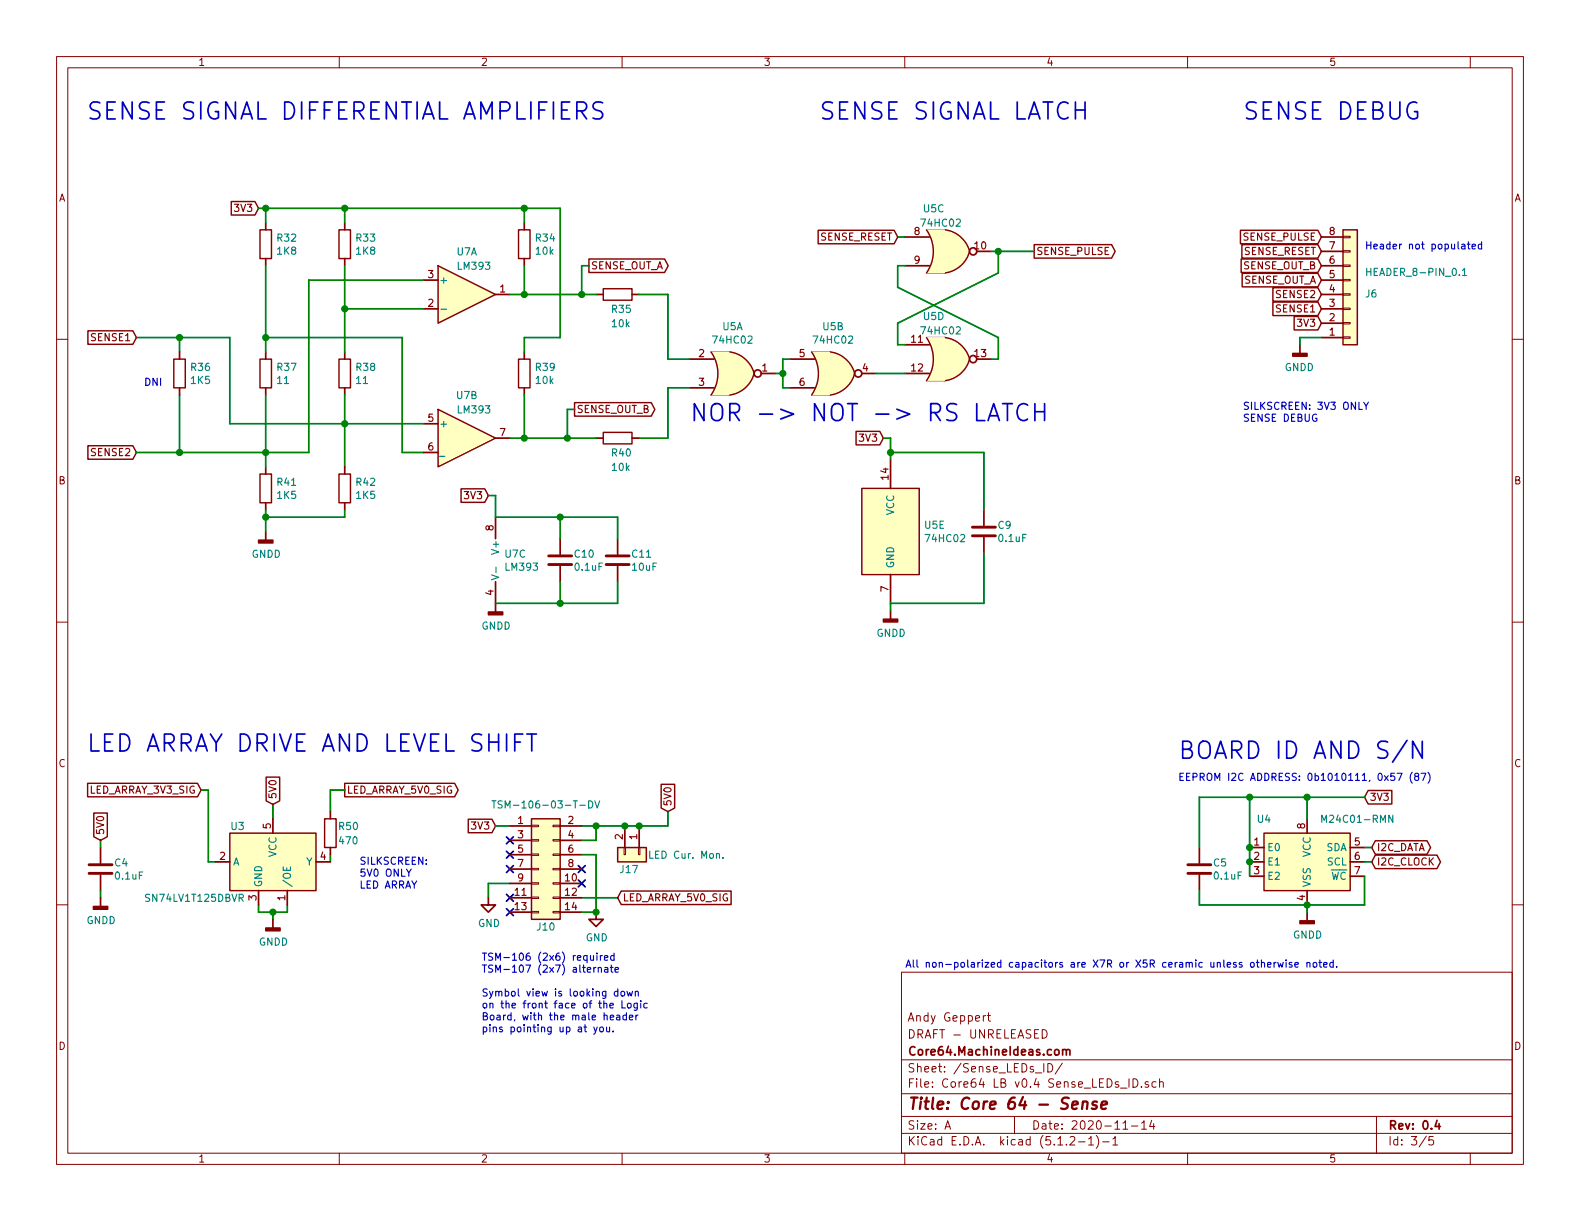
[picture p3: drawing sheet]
EESchema Schematic File Version 4
LIBS:Core64 LB v0.4-cache
EELAYER 29 0
EELAYER END
$Descr A 11000 8500
encoding utf-8
Sheet 3 5
Title "Core 64 - Sense"
Date "2020-11-14"
Rev "0.4"
Comp "Core64.MachineIdeas.com"
Comment1 "DRAFT - UNRELEASED"
Comment2 "Andy Geppert"
Comment3 ""
Comment4 ""
$EndDescr
Text Notes 600  850  0    118  ~ 0
SENSE SIGNAL DIFFERENTIAL AMPLIFIERS
$Comp
L Comparator:LM393 U?
U 1 1
P 3250 2050
AR Path="/5D3DC9EC" Ref="U?"  Part="1" 
AR Path="/5D2551FF/5D3DC9EC" Ref="U3"  Part="1" 
AR Path="/5E755787/5D3DC9EC" Ref="U?"  Part="1" 
AR Path="/5E75D6AB/5D3DC9EC" Ref="U7"  Part="1" 
F 0 "U7" H 3250 2350 50  0000 C CNN
F 1 "LM393" H 3300 2250 50  0000 C CNN
F 2 "Digikey:SOIC-8_W3.9mm" H 3250 2050 50  0001 C CNN
F 3 "http://www.ti.com/lit/ds/symlink/lm393-n.pdf" H 3250 2050 50  0001 C CNN
	1    3250 2050
	1    0    0    -1  
$EndComp
Text GLabel 950  2350 0    50   Input ~ 0
SENSE1
Text GLabel 950  3150 0    50   Input ~ 0
SENSE2
$Comp
L Device:R R32
U 1 1
P 1850 1700
F 0 "R32" H 1920 1746 50  0000 L CNN
F 1 "1K8" H 1920 1655 50  0000 L CNN
F 2 "Resistor_SMD:R_0805_2012Metric" V 1780 1700 50  0001 C CNN
F 3 "~" H 1850 1700 50  0001 C CNN
	1    1850 1700
	1    0    0    -1  
$EndComp
$Comp
L Device:R R33
U 1 1
P 2400 1700
F 0 "R33" H 2470 1746 50  0000 L CNN
F 1 "1K8" H 2470 1655 50  0000 L CNN
F 2 "Resistor_SMD:R_0805_2012Metric" V 2330 1700 50  0001 C CNN
F 3 "~" H 2400 1700 50  0001 C CNN
	1    2400 1700
	1    0    0    -1  
$EndComp
$Comp
L Device:R R37
U 1 1
P 1850 2600
F 0 "R37" H 1920 2646 50  0000 L CNN
F 1 "11" H 1920 2555 50  0000 L CNN
F 2 "Resistor_SMD:R_0805_2012Metric" V 1780 2600 50  0001 C CNN
F 3 "~" H 1850 2600 50  0001 C CNN
	1    1850 2600
	1    0    0    -1  
$EndComp
$Comp
L Device:R R38
U 1 1
P 2400 2600
F 0 "R38" H 2470 2646 50  0000 L CNN
F 1 "11" H 2470 2555 50  0000 L CNN
F 2 "Resistor_SMD:R_0805_2012Metric" V 2330 2600 50  0001 C CNN
F 3 "~" H 2400 2600 50  0001 C CNN
	1    2400 2600
	1    0    0    -1  
$EndComp
$Comp
L Device:R R41
U 1 1
P 1850 3400
F 0 "R41" H 1920 3446 50  0000 L CNN
F 1 "1K5" H 1920 3355 50  0000 L CNN
F 2 "Resistor_SMD:R_0805_2012Metric" V 1780 3400 50  0001 C CNN
F 3 "~" H 1850 3400 50  0001 C CNN
	1    1850 3400
	1    0    0    -1  
$EndComp
Wire Wire Line
	1850 1850 1850 2350
Wire Wire Line
	1850 2750 1850 3150
Wire Wire Line
	2400 2750 2400 2950
Wire Wire Line
	2400 1850 2400 2150
$Comp
L power:GNDD #PWR0146
U 1 1
P 1850 3700
F 0 "#PWR0146" H 1850 3450 50  0001 C CNN
F 1 "GNDD" H 1854 3545 50  0000 C CNN
F 2 "" H 1850 3700 50  0001 C CNN
F 3 "" H 1850 3700 50  0001 C CNN
	1    1850 3700
	1    0    0    -1  
$EndComp
Wire Wire Line
	950  2350 1250 2350
Wire Wire Line
	1600 2350 1600 2950
Wire Wire Line
	1600 2950 2400 2950
Connection ~ 2400 2950
Wire Wire Line
	2400 2950 2400 3250
Wire Wire Line
	950  3150 1250 3150
Connection ~ 1850 3150
Wire Wire Line
	1850 3150 1850 3250
Wire Wire Line
	2400 2150 2950 2150
Connection ~ 2400 2150
Wire Wire Line
	2400 2150 2400 2450
Wire Wire Line
	2950 1950 2150 1950
Wire Wire Line
	2150 1950 2150 3150
Wire Wire Line
	2150 3150 1850 3150
Wire Wire Line
	2800 3150 2950 3150
Wire Wire Line
	1850 2350 2800 2350
Connection ~ 1850 2350
Wire Wire Line
	1850 2350 1850 2450
$Comp
L Comparator:LM393 U7
U 2 1
P 3250 3050
F 0 "U7" H 3250 3350 50  0000 C CNN
F 1 "LM393" H 3300 3250 50  0000 C CNN
F 2 "Digikey:SOIC-8_W3.9mm" H 3250 3050 50  0001 C CNN
F 3 "http://www.ti.com/lit/ds/symlink/lm393-n.pdf" H 3250 3050 50  0001 C CNN
	2    3250 3050
	1    0    0    -1  
$EndComp
$Comp
L Comparator:LM393 U7
U 3 1
P 3550 3900
F 0 "U7" H 3508 3946 50  0000 L CNN
F 1 "LM393" H 3508 3855 50  0000 L CNN
F 2 "Digikey:SOIC-8_W3.9mm" H 3550 3900 50  0001 C CNN
F 3 "http://www.ti.com/lit/ds/symlink/lm393-n.pdf" H 3550 3900 50  0001 C CNN
	3    3550 3900
	1    0    0    -1  
$EndComp
$Comp
L power:GNDD #PWR0147
U 1 1
P 3450 4200
F 0 "#PWR0147" H 3450 3950 50  0001 C CNN
F 1 "GNDD" H 3454 4045 50  0000 C CNN
F 2 "" H 3450 4200 50  0001 C CNN
F 3 "" H 3450 4200 50  0001 C CNN
	1    3450 4200
	1    0    0    -1  
$EndComp
$Comp
L Device:R R34
U 1 1
P 3650 1700
F 0 "R34" H 3720 1746 50  0000 L CNN
F 1 "10k" H 3720 1655 50  0000 L CNN
F 2 "Resistor_SMD:R_0805_2012Metric" V 3580 1700 50  0001 C CNN
F 3 "~" H 3650 1700 50  0001 C CNN
	1    3650 1700
	1    0    0    -1  
$EndComp
Wire Wire Line
	3550 2050 3650 2050
Wire Wire Line
	3650 1850 3650 2050
Wire Wire Line
	1250 2450 1250 2350
Connection ~ 1250 2350
Wire Wire Line
	1250 2350 1600 2350
Wire Wire Line
	1250 2750 1250 3150
Connection ~ 1250 3150
$Comp
L Device:R R36
U 1 1
P 1250 2600
F 0 "R36" H 1320 2646 50  0000 L CNN
F 1 "1K5" H 1320 2555 50  0000 L CNN
F 2 "Resistor_SMD:R_0805_2012Metric" V 1180 2600 50  0001 C CNN
F 3 "~" H 1250 2600 50  0001 C CNN
	1    1250 2600
	1    0    0    -1  
$EndComp
Wire Wire Line
	2800 2350 2800 3150
Connection ~ 3650 2050
Wire Wire Line
	3550 3050 3650 3050
$Comp
L Device:R R39
U 1 1
P 3650 2600
F 0 "R39" H 3720 2646 50  0000 L CNN
F 1 "10k" H 3720 2555 50  0000 L CNN
F 2 "Resistor_SMD:R_0805_2012Metric" V 3580 2600 50  0001 C CNN
F 3 "~" H 3650 2600 50  0001 C CNN
	1    3650 2600
	1    0    0    -1  
$EndComp
Wire Wire Line
	3650 2750 3650 3050
Connection ~ 3650 3050
Wire Wire Line
	3650 3050 3950 3050
Wire Wire Line
	3650 2050 4050 2050
$Comp
L Device:R R40
U 1 1
P 4300 3050
F 0 "R40" V 4400 3000 50  0000 L CNN
F 1 "10k" V 4500 3000 50  0000 L CNN
F 2 "Resistor_SMD:R_0805_2012Metric" V 4230 3050 50  0001 C CNN
F 3 "~" H 4300 3050 50  0001 C CNN
	1    4300 3050
	0    1    1    0   
$EndComp
$Comp
L Device:R R35
U 1 1
P 4300 2050
F 0 "R35" V 4400 2000 50  0000 L CNN
F 1 "10k" V 4500 2000 50  0000 L CNN
F 2 "Resistor_SMD:R_0805_2012Metric" V 4230 2050 50  0001 C CNN
F 3 "~" H 4300 2050 50  0001 C CNN
	1    4300 2050
	0    1    1    0   
$EndComp
Wire Wire Line
	4050 1850 4050 2050
Connection ~ 4050 2050
Wire Wire Line
	4050 2050 4150 2050
Wire Wire Line
	3950 2850 3950 3050
Connection ~ 3950 3050
Wire Wire Line
	3950 3050 4150 3050
Wire Wire Line
	2400 2950 2950 2950
Text Notes 1000 2700 0    50   ~ 0
DNI
$Comp
L Device:C C10
U 1 1
P 3900 3900
F 0 "C10" H 3991 3946 50  0000 L CNN
F 1 "0.1uF" H 3991 3855 50  0000 L CNN
F 2 "Capacitor_SMD:C_0805_2012Metric" H 3900 3900 50  0001 C CNN
F 3 "~" H 3900 3900 50  0001 C CNN
	1    3900 3900
	1    0    0    -1  
$EndComp
$Comp
L Device:C C11
U 1 1
P 4300 3900
F 0 "C11" H 4391 3946 50  0000 L CNN
F 1 "10uF" H 4391 3855 50  0000 L CNN
F 2 "Capacitor_SMD:C_0805_2012Metric" H 4300 3900 50  0001 C CNN
F 3 "~" H 4300 3900 50  0001 C CNN
	1    4300 3900
	1    0    0    -1  
$EndComp
Wire Wire Line
	4300 3600 4300 3750
Wire Wire Line
	3450 3600 3900 3600
Wire Wire Line
	3900 3600 3900 3750
Connection ~ 3900 3600
Wire Wire Line
	3900 3600 4300 3600
Wire Wire Line
	3450 4200 3900 4200
Wire Wire Line
	4300 4200 4300 4050
Wire Wire Line
	3900 4050 3900 4200
Connection ~ 3900 4200
Wire Wire Line
	3900 4200 4300 4200
Text Notes 5700 850  0    118  ~ 0
SENSE SIGNAL LATCH
Text GLabel 7200 1750 2    50   Output ~ 0
SENSE_PULSE
$Comp
L 74xx:74HC02 U5
U 1 1
P 5100 2600
F 0 "U5" H 5100 2929 50  0000 C CNN
F 1 "74HC02" H 5100 2836 50  0000 C CNN
F 2 "Package_SO:SOIC-14_3.9x8.7mm_P1.27mm" H 5100 2600 50  0001 C CNN
F 3 "http://www.ti.com/lit/gpn/sn74hc02" H 5100 2600 50  0001 C CNN
	1    5100 2600
	1    0    0    -1  
$EndComp
$Comp
L 74xx:74HC02 U5
U 2 1
P 5800 2600
F 0 "U5" H 5800 2929 50  0000 C CNN
F 1 "74HC02" H 5800 2836 50  0000 C CNN
F 2 "Package_SO:SOIC-14_3.9x8.7mm_P1.27mm" H 5800 2600 50  0001 C CNN
F 3 "http://www.ti.com/lit/gpn/sn74hc02" H 5800 2600 50  0001 C CNN
	2    5800 2600
	1    0    0    -1  
$EndComp
$Comp
L 74xx:74HC02 U5
U 3 1
P 6600 1750
F 0 "U5" H 6500 2050 50  0000 C CNN
F 1 "74HC02" H 6550 1950 50  0000 C CNN
F 2 "Package_SO:SOIC-14_3.9x8.7mm_P1.27mm" H 6600 1750 50  0001 C CNN
F 3 "http://www.ti.com/lit/gpn/sn74hc02" H 6600 1750 50  0001 C CNN
	3    6600 1750
	1    0    0    -1  
$EndComp
$Comp
L 74xx:74HC02 U5
U 4 1
P 6600 2500
F 0 "U5" H 6500 2800 50  0000 C CNN
F 1 "74HC02" H 6550 2700 50  0000 C CNN
F 2 "Package_SO:SOIC-14_3.9x8.7mm_P1.27mm" H 6600 2500 50  0001 C CNN
F 3 "http://www.ti.com/lit/gpn/sn74hc02" H 6600 2500 50  0001 C CNN
	4    6600 2500
	1    0    0    -1  
$EndComp
$Comp
L 74xx:74HC02 U5
U 5 1
P 6200 3700
F 0 "U5" H 6430 3747 50  0000 L CNN
F 1 "74HC02" H 6430 3654 50  0000 L CNN
F 2 "Package_SO:SOIC-14_3.9x8.7mm_P1.27mm" H 6200 3700 50  0001 C CNN
F 3 "http://www.ti.com/lit/gpn/sn74hc02" H 6200 3700 50  0001 C CNN
	5    6200 3700
	1    0    0    -1  
$EndComp
Wire Wire Line
	4650 2050 4650 2500
Wire Wire Line
	4650 2500 4800 2500
Wire Wire Line
	4450 2050 4650 2050
Wire Wire Line
	4800 2700 4650 2700
Wire Wire Line
	4650 2700 4650 3050
Wire Wire Line
	4450 3050 4650 3050
Wire Wire Line
	5400 2600 5450 2600
Wire Wire Line
	5450 2600 5450 2500
Wire Wire Line
	5450 2500 5500 2500
Wire Wire Line
	5450 2600 5450 2700
Wire Wire Line
	5450 2700 5500 2700
Connection ~ 5450 2600
Wire Wire Line
	6900 1750 6950 1750
Wire Wire Line
	6950 1900 6250 2250
Wire Wire Line
	6250 2250 6250 2400
Wire Wire Line
	6250 2400 6300 2400
Wire Wire Line
	6950 1750 6950 1900
Connection ~ 6950 1750
Wire Wire Line
	6250 1650 6300 1650
Wire Wire Line
	6900 2500 6950 2500
Wire Wire Line
	6950 2500 6950 2350
Wire Wire Line
	6950 2350 6250 2000
Wire Wire Line
	6250 2000 6250 1850
Wire Wire Line
	6250 1850 6300 1850
Text GLabel 6250 1650 0    50   Input ~ 0
SENSE_RESET
Wire Wire Line
	6100 2600 6300 2600
$Comp
L Device:C C9
U 1 1
P 6850 3700
F 0 "C9" H 6941 3746 50  0000 L CNN
F 1 "0.1uF" H 6941 3655 50  0000 L CNN
F 2 "Capacitor_SMD:C_0805_2012Metric" H 6850 3700 50  0001 C CNN
F 3 "~" H 6850 3700 50  0001 C CNN
	1    6850 3700
	1    0    0    -1  
$EndComp
Text GLabel 1800 1450 0    50   Input ~ 0
3V3
Text GLabel 3400 3450 0    50   Input ~ 0
3V3
Wire Wire Line
	1850 1450 1850 1550
Wire Wire Line
	2400 1550 2400 1450
Wire Wire Line
	3650 1550 3650 1450
Wire Wire Line
	3650 2350 3650 2450
Wire Wire Line
	3450 3600 3450 3450
Wire Wire Line
	6850 3150 6850 3550
Wire Wire Line
	6850 3850 6850 4200
Wire Wire Line
	6850 4200 6200 4200
$Comp
L power:GNDD #PWR0148
U 1 1
P 6200 4250
F 0 "#PWR0148" H 6200 4000 50  0001 C CNN
F 1 "GNDD" H 6204 4095 50  0000 C CNN
F 2 "" H 6200 4250 50  0001 C CNN
F 3 "" H 6200 4250 50  0001 C CNN
	1    6200 4250
	1    0    0    -1  
$EndComp
Text GLabel 6150 3050 0    50   Input ~ 0
3V3
Wire Wire Line
	6200 3050 6200 3150
Connection ~ 6200 3150
Wire Wire Line
	6200 3150 6850 3150
Wire Wire Line
	6200 3050 6150 3050
Wire Wire Line
	6200 4250 6200 4200
Wire Wire Line
	6200 3150 6200 3200
Wire Wire Line
	3450 3450 3400 3450
Wire Wire Line
	1800 1450 1850 1450
Wire Wire Line
	2400 1450 1850 1450
$Comp
L Connector_Generic:Conn_01x08 J6
U 1 1
P 9400 2050
F 0 "J6" H 9500 2050 50  0000 L CNN
F 1 "HEADER_8-PIN_0.1" H 9500 1900 50  0000 L CNN
F 2 "Connector_PinSocket_2.54mm:PinSocket_1x08_P2.54mm_Vertical" H 9400 2050 50  0001 C CNN
F 3 "~" H 9400 2050 50  0001 C CNN
	1    9400 2050
	1    0    0    1   
$EndComp
Text Notes 8650 850  0    118  ~ 0
SENSE DEBUG
Text GLabel 9200 1750 0    50   Input ~ 0
SENSE_RESET
Text GLabel 9200 1650 0    50   Input ~ 0
SENSE_PULSE
Text GLabel 9200 2250 0    50   Input ~ 0
3V3
$Comp
L power:GNDD #PWR0149
U 1 1
P 9050 2400
F 0 "#PWR0149" H 9050 2150 50  0001 C CNN
F 1 "GNDD" H 9054 2245 50  0000 C CNN
F 2 "" H 9050 2400 50  0001 C CNN
F 3 "" H 9050 2400 50  0001 C CNN
	1    9050 2400
	-1   0    0    -1  
$EndComp
Text GLabel 9200 2150 0    50   Input ~ 0
SENSE1
Text GLabel 9200 2050 0    50   Input ~ 0
SENSE2
Wire Wire Line
	1250 3150 1850 3150
Text GLabel 4000 2850 2    50   Output ~ 0
SENSE_OUT_B
Text GLabel 9200 1850 0    50   Input ~ 0
SENSE_OUT_B
Text GLabel 9200 1950 0    50   Input ~ 0
SENSE_OUT_A
Text GLabel 4100 1850 2    50   Output ~ 0
SENSE_OUT_A
Wire Wire Line
	4050 1850 4100 1850
Wire Wire Line
	3950 2850 4000 2850
Wire Wire Line
	9050 2400 9050 2350
Wire Wire Line
	9050 2350 9200 2350
Wire Wire Line
	6950 1750 7200 1750
Connection ~ 1850 1450
Connection ~ 2400 1450
$Comp
L Device:R R42
U 1 1
P 2400 3400
F 0 "R42" H 2470 3446 50  0000 L CNN
F 1 "1K5" H 2470 3355 50  0000 L CNN
F 2 "Resistor_SMD:R_0805_2012Metric" V 2330 3400 50  0001 C CNN
F 3 "~" H 2400 3400 50  0001 C CNN
	1    2400 3400
	1    0    0    -1  
$EndComp
Wire Wire Line
	1850 3550 1850 3600
Wire Wire Line
	2400 3550 2400 3600
Wire Wire Line
	2400 3600 1850 3600
Connection ~ 1850 3600
Wire Wire Line
	1850 3600 1850 3700
Wire Wire Line
	2400 1450 3650 1450
Wire Wire Line
	3650 2350 3900 2350
Wire Wire Line
	3900 2350 3900 1450
Wire Wire Line
	3900 1450 3650 1450
Connection ~ 3650 1450
Text Notes 6300 6750 0    50   ~ 0
All non-polarized capacitors are X7R or X5R ceramic unless otherwise noted.
Text Notes 8650 2950 0    50   ~ 0
SILKSCREEN: 3V3 ONLY\nSENSE DEBUG
Text Notes 4800 2950 0    118  ~ 0
NOR -> NOT -> RS LATCH
Text GLabel 2400 5500 2    50   Output ~ 0
LED_ARRAY_5V0_SIG
Wire Wire Line
	2300 5500 2400 5500
Text GLabel 1400 5500 0    50   Input ~ 0
LED_ARRAY_3V3_SIG
Wire Wire Line
	1450 6000 1500 6000
Wire Wire Line
	1900 5700 1900 5600
Wire Wire Line
	1800 6300 1800 6350
Wire Wire Line
	1800 6350 1900 6350
Wire Wire Line
	2000 6300 2000 6350
Wire Wire Line
	2000 6350 1900 6350
Connection ~ 1900 6350
Text Notes 600  5250 0    118  ~ 0
LED ARRAY DRIVE AND LEVEL SHIFT
Wire Wire Line
	2300 6000 2300 5950
$Comp
L Device:C C?
U 1 1
P 700 6050
AR Path="/5E755787/5F7F821A" Ref="C?"  Part="1" 
AR Path="/5E755AC8/5D2551FF/5F7F821A" Ref="C?"  Part="1" 
AR Path="/5EA63449/5F7F821A" Ref="C?"  Part="1" 
AR Path="/5F7F821A" Ref="C?"  Part="1" 
AR Path="/5E75D6AB/5F7F821A" Ref="C4"  Part="1" 
F 0 "C4" H 791 6096 50  0000 L CNN
F 1 "0.1uF" H 791 6005 50  0000 L CNN
F 2 "Capacitor_SMD:C_0805_2012Metric" H 700 6050 50  0001 C CNN
F 3 "~" H 700 6050 50  0001 C CNN
	1    700  6050
	1    0    0    -1  
$EndComp
Wire Wire Line
	700  5900 700  5850
Wire Wire Line
	700  6250 700  6200
Text GLabel 1900 5600 1    50   Input ~ 0
5V0
Text GLabel 700  5850 1    50   Input ~ 0
5V0
Wire Wire Line
	1400 5500 1450 5500
Wire Wire Line
	1450 5500 1450 6000
Wire Wire Line
	1900 6400 1900 6350
Wire Wire Line
	2300 5650 2300 5500
NoConn ~ 3550 6350
Text Notes 3350 7200 0    50   ~ 0
TSM-106 (2x6) required\nTSM-107 (2x7) alternate\n\nSymbol view is looking down\non the front face of the Logic\nBoard, with the male header\npins pointing up at you.
Text Notes 2500 6200 0    50   ~ 0
SILKSCREEN: \n5V0 ONLY\nLED ARRAY
Wire Wire Line
	4650 5650 4650 5750
Text GLabel 4650 5650 1    50   Input ~ 0
5V0
NoConn ~ 3550 5850
NoConn ~ 3550 5950
NoConn ~ 3550 6050
NoConn ~ 3550 6250
NoConn ~ 4050 6150
NoConn ~ 4050 6050
Wire Wire Line
	3400 6150 3400 6250
Wire Wire Line
	3550 6150 3400 6150
Wire Wire Line
	4050 6250 4300 6250
Wire Wire Line
	4050 5750 4150 5750
$Comp
L power:GND #PWR?
U 1 1
P 3400 6250
AR Path="/5E755787/5F7F8247" Ref="#PWR?"  Part="1" 
AR Path="/5F7F8247" Ref="#PWR?"  Part="1" 
AR Path="/5E75D6AB/5F7F8247" Ref="#PWR0114"  Part="1" 
F 0 "#PWR0114" H 3400 6000 50  0001 C CNN
F 1 "GND" H 3405 6075 50  0000 C CNN
F 2 "" H 3400 6250 50  0001 C CNN
F 3 "" H 3400 6250 50  0001 C CNN
	1    3400 6250
	1    0    0    -1  
$EndComp
Text GLabel 4300 6250 2    50   Input ~ 0
LED_ARRAY_5V0_SIG
$Comp
L Connector_Generic:Conn_02x07_Odd_Even J?
U 1 1
P 3750 6050
AR Path="/5F7F824E" Ref="J?"  Part="1" 
AR Path="/5E75D6AB/5F7F824E" Ref="J10"  Part="1" 
F 0 "J10" H 3800 5650 50  0000 C CNN
F 1 "TSM-106-03-T-DV‎" H 3800 6500 50  0000 C CNN
F 2 "Connector_PinHeader_2.54mm:PinHeader_2x07_P2.54mm_Vertical_SMD_and_TH" H 3750 6050 50  0001 C CNN
F 3 "~" H 3750 6050 50  0001 C CNN
	1    3750 6050
	1    0    0    -1  
$EndComp
$Comp
L Logic_LevelTranslator:SN74LV1T125DBVR U?
U 1 1
P 1900 6000
AR Path="/5F7F8254" Ref="U?"  Part="1" 
AR Path="/5E75D6AB/5F7F8254" Ref="U3"  Part="1" 
F 0 "U3" H 1600 6250 50  0000 L CNN
F 1 "SN74LV1T125DBVR" H 1000 5750 50  0000 L CNN
F 2 "Package_TO_SOT_SMD:SOT-23-5" H 1900 5300 50  0001 C CNN
F 3 "http://www.ti.com/lit/ds/symlink/sn74lv1t125.pdf" H 1900 5400 50  0001 C CNN
	1    1900 6000
	1    0    0    -1  
$EndComp
$Comp
L Device:R R?
U 1 1
P 2300 5800
AR Path="/5E755787/5F7F825A" Ref="R?"  Part="1" 
AR Path="/5E755AC8/5D2551FF/5F7F825A" Ref="R?"  Part="1" 
AR Path="/5F7F825A" Ref="R?"  Part="1" 
AR Path="/5E75D6AB/5F7F825A" Ref="R50"  Part="1" 
F 0 "R50" H 2350 5850 50  0000 L CNN
F 1 "470" H 2350 5750 50  0000 L CNN
F 2 "Resistor_SMD:R_0805_2012Metric" V 2230 5800 50  0001 C CNN
F 3 "~" H 2300 5800 50  0001 C CNN
	1    2300 5800
	1    0    0    -1  
$EndComp
Text Notes 8200 5300 0    118  ~ 0
BOARD ID AND S/N
$Comp
L Memory_EEPROM:M24C01-RMN U?
U 1 1
P 9100 6000
AR Path="/5F823906" Ref="U?"  Part="1" 
AR Path="/5EA63449/5F823906" Ref="U?"  Part="1" 
AR Path="/5E75D6AB/5F823906" Ref="U4"  Part="1" 
F 0 "U4" H 8800 6300 50  0000 C CNN
F 1 "M24C01-RMN" H 9450 6300 50  0000 C CNN
F 2 "Package_SO:SOIC-8_3.9x4.9mm_P1.27mm" H 9100 6350 50  0001 C CNN
F 3 "http://www.st.com/content/ccc/resource/technical/document/datasheet/b0/d8/50/40/5a/85/49/6f/DM00071904.pdf/files/DM00071904.pdf/jcr:content/translations/en.DM00071904.pdf" H 9150 5500 50  0001 C CNN
	1    9100 6000
	1    0    0    -1  
$EndComp
Text GLabel 9550 5900 2    50   BiDi ~ 0
I2C_DATA
Text GLabel 9550 6000 2    50   BiDi ~ 0
I2C_CLOCK
Text GLabel 9500 5550 2    50   Input ~ 0
3V3
$Comp
L power:GNDD #PWR?
U 1 1
P 9100 6350
AR Path="/5EA63449/5F82390F" Ref="#PWR?"  Part="1" 
AR Path="/5F82390F" Ref="#PWR?"  Part="1" 
AR Path="/5E75D6AB/5F82390F" Ref="#PWR0123"  Part="1" 
F 0 "#PWR0123" H 9100 6100 50  0001 C CNN
F 1 "GNDD" H 9104 6194 50  0000 C CNN
F 2 "" H 9100 6350 50  0001 C CNN
F 3 "" H 9100 6350 50  0001 C CNN
	1    9100 6350
	1    0    0    -1  
$EndComp
Wire Wire Line
	8700 5900 8700 6000
Connection ~ 8700 6000
Wire Wire Line
	8700 6000 8700 6100
Wire Wire Line
	9100 6300 9100 6350
Connection ~ 9100 6300
Wire Wire Line
	9500 6100 9500 6300
Wire Wire Line
	9500 6300 9100 6300
Wire Wire Line
	9100 5700 9100 5550
Wire Wire Line
	9100 5550 9500 5550
$Comp
L Device:C C?
U 1 1
P 8350 6050
AR Path="/5E755787/5F82391E" Ref="C?"  Part="1" 
AR Path="/5E755AC8/5D2551FF/5F82391E" Ref="C?"  Part="1" 
AR Path="/5EA63449/5F82391E" Ref="C?"  Part="1" 
AR Path="/5F82391E" Ref="C?"  Part="1" 
AR Path="/5E75D6AB/5F82391E" Ref="C5"  Part="1" 
F 0 "C5" H 8441 6096 50  0000 L CNN
F 1 "0.1uF" H 8441 6005 50  0000 L CNN
F 2 "Capacitor_SMD:C_0805_2012Metric" H 8350 6050 50  0001 C CNN
F 3 "~" H 8350 6050 50  0001 C CNN
	1    8350 6050
	1    0    0    -1  
$EndComp
Wire Wire Line
	9100 5550 8700 5550
Wire Wire Line
	8350 5550 8350 5900
Connection ~ 9100 5550
Wire Wire Line
	8350 6200 8350 6300
Text Notes 8200 5450 0    50   ~ 0
EEPROM I2C ADDRESS: 0b1010111, 0x57 (87)
Wire Wire Line
	8350 6300 9100 6300
Wire Wire Line
	8700 5900 8700 5550
Connection ~ 8700 5900
Connection ~ 8700 5550
Wire Wire Line
	8700 5550 8350 5550
Text Notes 9500 1750 0    50   ~ 0
Header not populated
$Comp
L power:GNDD #PWR0109
U 1 1
P 1900 6400
F 0 "#PWR0109" H 1900 6150 50  0001 C CNN
F 1 "GNDD" H 1904 6245 50  0000 C CNN
F 2 "" H 1900 6400 50  0001 C CNN
F 3 "" H 1900 6400 50  0001 C CNN
	1    1900 6400
	1    0    0    -1  
$EndComp
$Comp
L power:GNDD #PWR0112
U 1 1
P 700 6250
F 0 "#PWR0112" H 700 6000 50  0001 C CNN
F 1 "GNDD" H 704 6095 50  0000 C CNN
F 2 "" H 700 6250 50  0001 C CNN
F 3 "" H 700 6250 50  0001 C CNN
	1    700  6250
	1    0    0    -1  
$EndComp
$Comp
L Connector_Generic:Conn_01x02 J?
U 1 1
P 4450 5950
AR Path="/5E7548ED/5F951C5C" Ref="J?"  Part="1" 
AR Path="/5E75D6AB/5F951C5C" Ref="J17"  Part="1" 
F 0 "J17" V 4550 5950 50  0000 R CNN
F 1 "LED Cur. Mon." V 4450 6550 50  0000 R CNN
F 2 "Connector_PinSocket_2.54mm:PinSocket_1x02_P2.54mm_Vertical" H 4450 5950 50  0001 C CNN
F 3 "~" H 4450 5950 50  0001 C CNN
	1    4450 5950
	0    1    1    0   
$EndComp
Wire Wire Line
	4450 5750 4350 5750
Connection ~ 4450 5750
Wire Wire Line
	4450 5750 4650 5750
Connection ~ 4350 5750
Text GLabel 3450 5750 0    50   Input ~ 0
3V3
Wire Wire Line
	3450 5750 3550 5750
Wire Wire Line
	4050 5850 4150 5850
Wire Wire Line
	4150 5850 4150 5750
Connection ~ 4150 5750
Wire Wire Line
	4150 5750 4350 5750
Wire Wire Line
	4050 5950 4150 5950
Wire Wire Line
	4150 5950 4150 6350
Wire Wire Line
	4150 6350 4050 6350
$Comp
L power:GND #PWR?
U 1 1
P 4150 6350
AR Path="/5E755787/5FB058FB" Ref="#PWR?"  Part="1" 
AR Path="/5FB058FB" Ref="#PWR?"  Part="1" 
AR Path="/5E75D6AB/5FB058FB" Ref="#PWR0107"  Part="1" 
F 0 "#PWR0107" H 4150 6100 50  0001 C CNN
F 1 "GND" H 4155 6175 50  0000 C CNN
F 2 "" H 4150 6350 50  0001 C CNN
F 3 "" H 4150 6350 50  0001 C CNN
	1    4150 6350
	1    0    0    -1  
$EndComp
Connection ~ 4150 6350
Wire Wire Line
	9500 5900 9550 5900
Wire Wire Line
	9500 6000 9550 6000
$EndSCHEMATC
